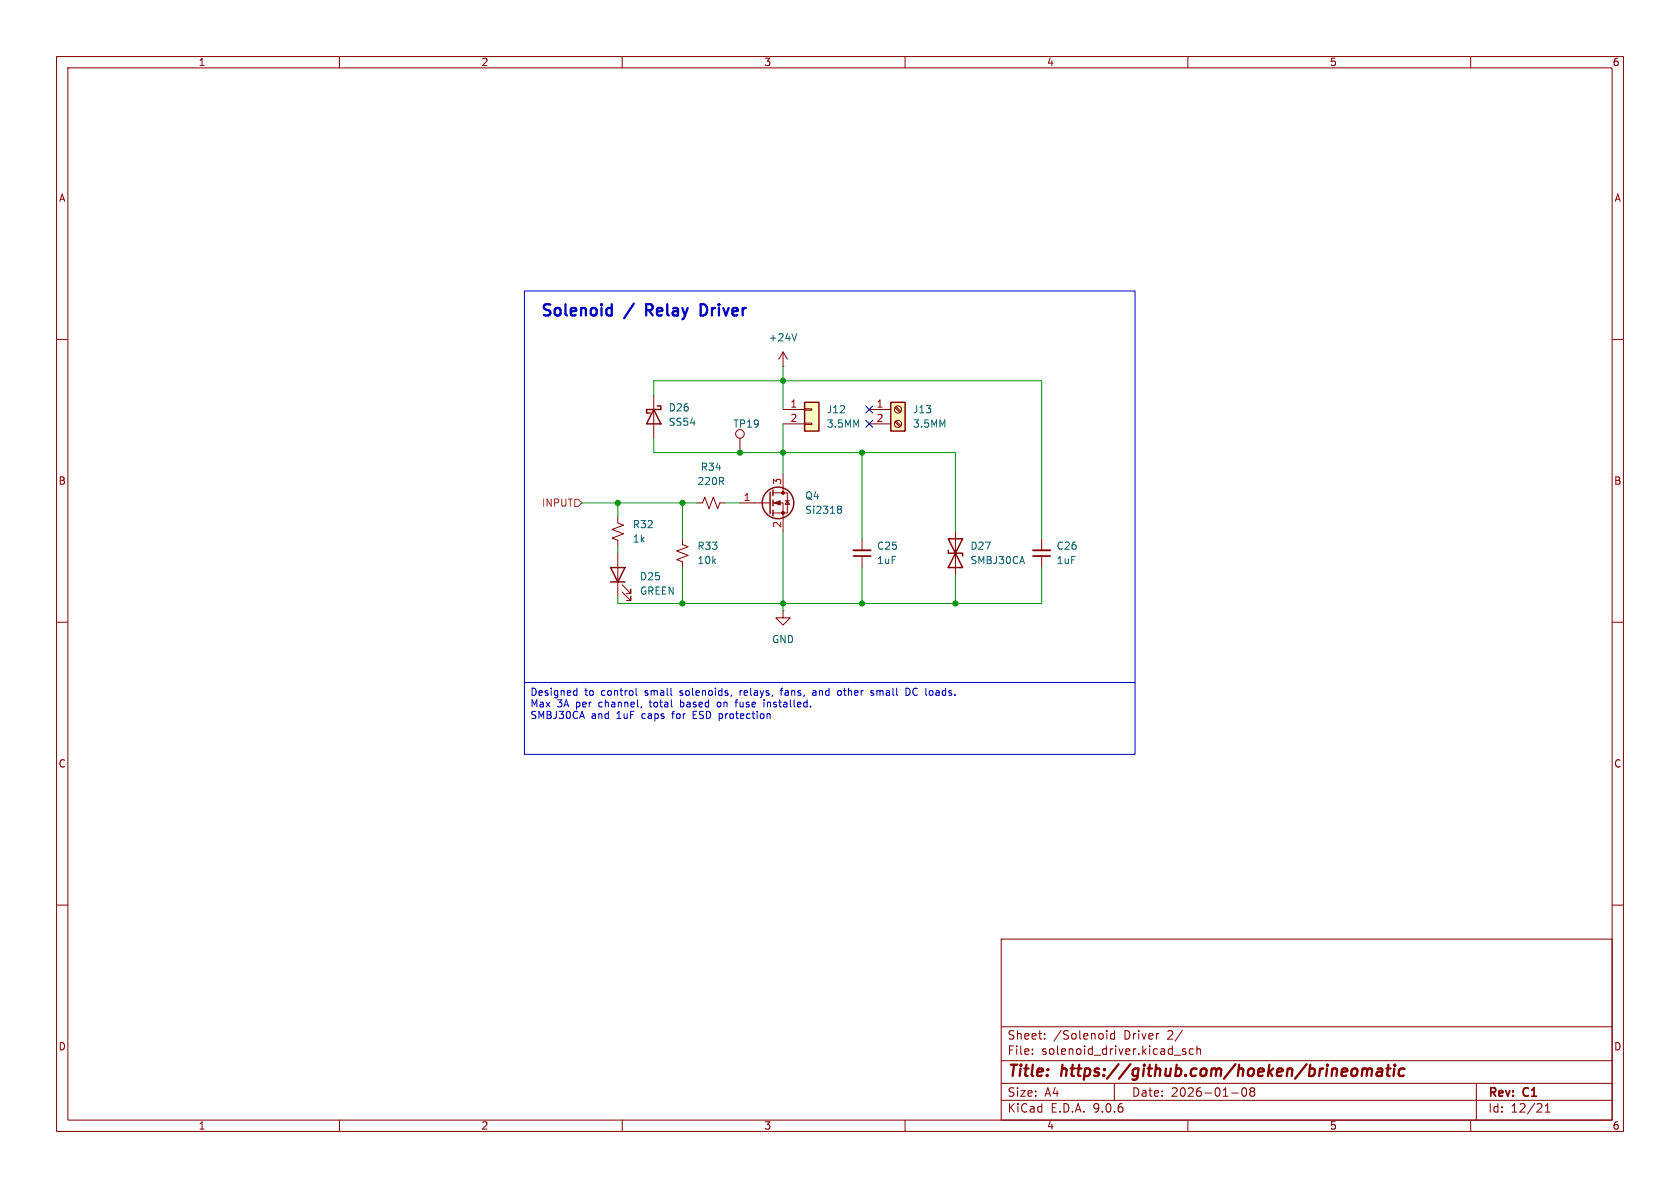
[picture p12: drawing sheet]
<svg xmlns="http://www.w3.org/2000/svg" width="297mm" height="210mm" viewBox="0 0 297 210" stroke-linecap="round" stroke-linejoin="round" font-family="sans-serif">
<g fill="none" stroke="#840000" stroke-width=".18">
<path d="M10 10h277v190h-277zM12 12h273v186h-273zM60 10v2M110 10v2M160 10v2M210 10v2M260 10v2M10 60h2M115.6 69.9v7.6M138.4 64.8h.1M138.4 62.2l-.7 1.3M138.4 62.2l.8 1.3"/>
<path d="M138.4 62.2v2.6M285 60h2M123.2 88.9h1l.4-1 .7 2 .8-2 .8 2 .4-1h1M130.8 88.9h5.3M136.7 87.1h2.5v3.6h-2.5M136.7 88.9h1.7v5.1M138.4 83.8v3.3M138.8 88.5h.8M139.2 88.5l.4 .7h-.8zM152.4 95.3v2M152.4 98.3v2M10 110h2"/>
<path d="M138.4 108v1.2h1.3l-1.3 1.3-1.2-1.3h1.2M138.4 108h.1M285 110h2M10 160h2M177 166h108v32h-108zM285 160h2M60 198v2M110 198v2M160 198v2M177 194.5h108M177 191.5h108M177 187.5h108"/>
<path d="M177 181.5h108M182.5 186.3v.1M182.5 185.5v.1M184.7 183.6v.1M184.7 182.8v.1M195.7 182.2v.1M195.7 182.7v1M197 191.5v3M197 182.2v1.5M197 182.8l-.4-.1-.3 .3v.4l.2 .2h.5M207.6 186.5h1.1M209.6 185.5l-.4-.1-.2 .2 .1 .2 .5 .2v.3h-.6"/>
<path d="M210 198v2M211 185.5l-.5-.1-.3 .3v.4l.2 .2h.6M211.6 185.5l.2-.1 .4 .1v.9M211.6 184.9v1.5M217.7 193.2h1.2M219.7 192.4a.81 .81 0 0 0 .3 1.4l.2-.1 .2-.5-.2-.8M221 192.4v.3l.2 .2M221.2 192.9l-.2 .3v.5l.2 .1 .5-.1 .1-.2-.1-.4-.2-.2M221.2 192.9h.3M221.7 192.4l.1 .3-.3 .2M260 198v2M261 191.5v6.5"/>
<path d="M273.2 196.6h.8M273.2 195.5l.4-.4v1.5"/>
</g>
<g fill="none" stroke="#840000" stroke-width=".4">
<path d="M240.9 189.1a.49 .49 0 0 1 .8 .1M240.9 188.9l-.2 1.3M241.7 189.2a.5 .5 0 0 1 .8-.2l-.1 1.2M241.7 189.2l-.1 1M243.6 189l.2-.1 .5 .1v1.2M244.4 189.4h-.7a.4 .4 0 0 0-.4 .4 .4 .4 0 0 0 .3 .4l.7-.1M245.1 188.9h.7M245.5 188.2l-.3 1.7 .1 .2 .4 .1M246.5 188.9l-.2 1.3M246.6 188.2v.2M246.6 188.2l-.1 .1 .1 .1M246.6 188.2l.1 .1-.1 .1"/>
<path d="M248.3 189a.66 .66 0 0 0-1 .3v.5l.1 .3 .2 .1 .6-.1"/>
</g>
<g fill="none" stroke="#840000" stroke-width=".25">
<path d="M115.6 72.4l1.2 2.5h-2.5zM116.2 71.8h.6v.6h-2.5v.6h.6M136.1 87v3.8M136.7 86.6v1M136.7 88.4v1M136.7 90.2v1"/>
<circle cx="137.5" cy="88.9" r="2.79"/>
</g>
<path d="M140.8 59l-.4 1.3M148.3 89.5h.2l.3 .2-.3 .3M148.3 90h.2M148.5 90l.3 .3v.2l-.2 .2h-.3" fill="none" stroke="#006464" stroke-width=".18"/>
<g fill="#840000" stroke="#840000" stroke-width=".18">
<path d="M136.9 88.9l1-.4v.8z"/>
<circle cx="138.4" cy="87.1" r=".25"/>
<circle cx="138.4" cy="90.7" r=".25"/>
</g>
<path d="M150.9 98.3h3" fill="none" stroke="#840000" stroke-width=".3"/>
<path d="M150.9 97.3h3" fill="none" stroke="#840000" stroke-width=".33"/>
<path d="M157.5 71.1h2.5v5.1h-2.5z" fill="#ffffc2"/>
<path d="M157.5 71.1h2.5v5.1h-2.5z" fill="none" stroke="#840000" stroke-width=".25"/>
<g fill="none" stroke="#840000" stroke-width=".18">
<path d="M153.7 72.4h3.8M153.7 74.9h3.8M158.2 72.1l.9 .8M158.2 74.6l.9 .8M158.4 71.9l.9 .8M158.4 74.4l.9 .9"/>
<circle cx="158.7" cy="72.4" r=".63"/>
<circle cx="158.7" cy="74.9" r=".63"/>
</g>
<path d="M142.2 71.1h2.6v5.1h-2.6z" fill="#ffffc2"/>
<path d="M142.2 71.1h2.6v5.1h-2.6zM167.6 95.3h2.6l-2.6 5h2.6zM167.6 97.3v.5h2.6v.5M107.9 100.3h2.6l-1.3 2.6zM107.9 102.9h2.6" fill="none" stroke="#840000" stroke-width=".25"/>
<g fill="none" stroke="#840000" stroke-width=".18">
<path d="M130.8 77.5v2.5M138.4 72.4h3.8M138.4 74.9h3.8M142.2 72.3h1.3v.2h-1.3zM142.2 74.8h1.3v.3h-1.3zM109.2 91.4v1.1l1 .3-2 .8 2 .8-2 .7 1 .4v1M109.2 97.8v7.6M120.6 95.3v1l1.1 .3-2.1 .8 2.1 .8-2.1 .7 1 .4v1M168.9 94v7.6M184.1 95.3v2M184.1 98.3v2M110 104.6l1.5 1.6v-.8v.8h-.8"/>
<path d="M110 103.4l1.5 1.5v-.8v.8h-.8"/>
<circle cx="130.8" cy="76.7" r=".76"/>
</g>
<path d="M182.6 98.3h3.1" fill="none" stroke="#840000" stroke-width=".3"/>
<path d="M182.6 97.3h3.1" fill="none" stroke="#840000" stroke-width=".33"/>
<path d="M101.6 88.3h.6l.7 .6-.7 .6h-.6z" fill="none" stroke="#725600" stroke-width=".18"/>
<g fill="none" stroke="#009600" stroke-width=".18">
<path d="M115.6 77.5v2.5h53.3v14M115.6 69.9v-2.6h68.5v28M138.4 64.8v7.6M138.4 74.9v8.9M102.9 88.9h20.3M109.2 88.9v2.5M109.2 96.5v1.3M120.6 88.9v6.4M128.3 88.9h2.5M138.4 94v14M152.4 80v15.3M120.6 100.3v6.4"/>
<path d="M152.4 100.3v6.4M168.9 101.6v5.1M184.1 100.3v6.4h-74.9v-1.3"/>
</g>
<path d="M153.1 71.8l1.2 1.2M153.1 74.3l1.2 1.2M154.3 71.8l-1.2 1.2M154.3 74.3l-1.2 1.2" fill="none" stroke="#000084" stroke-width=".18"/>
<g fill="none" stroke="#0000c2" stroke-width=".18">
<path d="M92.7 51.4h108v69.3h-108zM92.7 120.7h108v12.7h-108zM101.6 122.1h.4M102 121.7v1.2M102 122.9h-.4M112.4 121.7v1l.2 .2M113.4 124.9l-.1 .3M120.3 123.7v1.3M120.3 124.9l.1 .1M122.5 126.3h.5M122.5 125.7v1.3h.7M126.9 124.2l-.1 .5 .1 .2 .3 .1"/>
<path d="M129.3 122.9l-.1 .2M129.9 124.1h.5M130.4 123.7l-.3 .2M130.8 122.1v.8M131.1 122.1l-.3 .2M135.1 124.1v.9M135.7 124.1v.9M137.9 122.1h.5M138.4 121.7l-.3 .1v1.1M143.7 122.1h.5M144.3 122.4h-.5l-.1 .2 .1 .3h.5M148.2 122.1h.3l.2 .2-.1 .6h-.4"/>
<path d="M154 122.4l.4 .2 .1 .1-.2 .2h-.4M154 122.1h.4M160.2 121.7a.64 .64 0 0 1 .7 .6 .64 .64 0 0 1-.7 .6z"/>
</g>
<path d="M108 54.4l.1 .1M108.1 53.8v2M108.1 55.7l-.1 .1M114.2 54.8h.8M115 53.8h-.8v2M124.8 54.1l-.5-.3h-.4v2h.4l.5-.3" fill="none" stroke="#0000c2" stroke-width=".4"/>
<g fill="#009600" stroke="#009600" stroke-width=".18">
<circle cx="138.4" cy="80" r=".46"/>
<circle cx="130.8" cy="80" r=".46"/>
<circle cx="138.4" cy="67.3" r=".46"/>
<circle cx="120.6" cy="88.9" r=".46"/>
<circle cx="120.6" cy="106.7" r=".46"/>
<circle cx="109.2" cy="88.9" r=".46"/>
<circle cx="152.4" cy="80" r=".46"/>
<circle cx="152.4" cy="106.7" r=".46"/>
<circle cx="168.9" cy="106.7" r=".46"/>
<circle cx="138.4" cy="106.7" r=".46"/>
</g>
<g font-size="2.8" fill="#0000c2">
<text x="95.5" y="56.5">Solenoid</text>
<text x="110.7" y="56.5">/</text>
<text x="115.1" y="56.5">Relay</text>
<text x="125.5" y="56.5">Driver</text>
</g>
<g font-size="2.8" fill="#840000">
<text x="178" y="190.9">Title:</text>
<text x="187.7" y="190.9">https://github.com/hoeken/brineomatic</text>
</g>
<g font-size="2.1" fill="#840000">
<text x="178" y="184">Sheet:</text>
<text x="186.2" y="184">/Solenoid</text>
<text x="198.7" y="184">Driver</text>
<text x="206.5" y="184">2/</text>
<text x="178" y="186.7">File:</text>
<text x="184.1" y="186.7">solenoid_driver.kicad_sch</text>
<text x="178" y="196.9">KiCad</text>
<text x="178" y="194.1">Size:</text>
<text x="184.7" y="194.1">A4</text>
<text x="185.7" y="196.9">E.D.A.</text>
<text x="193.3" y="196.9">9.0.6</text>
<text x="200" y="194.1">Date:</text>
<text x="207" y="194.1">2026-01-08</text>
<text x="263" y="194.3">Rev:</text>
<text x="263" y="196.9">Id:</text>
<text x="267.1" y="196.9">12/21</text>
<text x="269.4" y="194.3">C1</text>
</g>
<g font-size="1.8" fill="#840000">
<text x="35" y="11.9">1</text>
<text x="85" y="11.9">2</text>
<text x="135" y="11.9">3</text>
<text x="185" y="11.9">4</text>
<text x="235" y="11.9">5</text>
<text x="285" y="11.9">6</text>
<text x="10.3" y="35.9">A</text>
<text x="285.3" y="35.9">A</text>
<text x="10.3" y="85.9">B</text>
<text x="285.3" y="85.9">B</text>
<text x="10.3" y="135.9">C</text>
<text x="285.3" y="135.9">C</text>
<text x="10.3" y="185.9">D</text>
<text x="285.3" y="185.9">D</text>
<text x="35" y="199.9">1</text>
<text x="85" y="199.9">2</text>
<text x="135" y="199.9">3</text>
<text x="185" y="199.9">4</text>
<text x="235" y="199.9">5</text>
<text x="285" y="199.9">6</text>
</g>
<g font-size="1.8" fill="#006464">
<text x="135.8" y="60.6">+24V</text>
<text x="118.1" y="72.9">D26</text>
<text x="118.1" y="75.5">SS54</text>
<text x="129.5" y="75.8">TP19</text>
<text x="146.1" y="73.3">J12</text>
<text x="146.1" y="75.8">3.5MM</text>
<text x="161.3" y="73.3">J13</text>
<text x="161.3" y="75.8">3.5MM</text>
<text x="123.8" y="83.4">R34</text>
<text x="123.2" y="86">220R</text>
<text x="142.2" y="88.5">Q4</text>
<text x="111.8" y="93.6">R32</text>
<text x="142.2" y="91">Si2318</text>
<text x="111.8" y="96.1">1k</text>
<text x="123.2" y="99.9">10k</text>
<text x="123.2" y="97.4">R33</text>
<text x="154.9" y="99.9">1uF</text>
<text x="154.9" y="97.4">C25</text>
<text x="171.5" y="99.9">SMBJ30CA</text>
<text x="171.5" y="97.4">D27</text>
<text x="186.7" y="99.9">1uF</text>
<text x="186.7" y="97.4">C26</text>
<text x="113" y="105.3">GREEN</text>
<text x="113" y="102.8">D25</text>
<text x="136.4" y="113.9">GND</text>
</g>
<g font-size="1.8" fill="#a90000">
<text x="139.6" y="72.1">1</text>
<text x="139.6" y="74.7">2</text>
<text x="154.9" y="72.1">1</text>
<text x="154.9" y="74.7">2</text>
<text x="131.4" y="88.6">1</text>
<text x="138.2" y="85.8" transform="rotate(-90 138.2 85.8)">3</text>
<text x="138.2" y="93.4" transform="rotate(-90 138.2 93.4)">2</text>
</g>
<text font-size="1.8" fill="#725600" x="95.7" y="89.8">INPUT</text>
<g font-size="1.8" fill="#0000c2">
<text x="93.7" y="123.3">Designed</text>
<text x="93.7" y="125.4">Max</text>
<text x="98.5" y="125.4">3A</text>
<text x="101.9" y="125.4">per</text>
<text x="103.4" y="123.3">to</text>
<text x="106.1" y="125.4">channel,</text>
<text x="106.4" y="123.3">control</text>
<text x="114.3" y="123.3">small</text>
<text x="115.3" y="125.4">total</text>
<text x="120.7" y="123.3">solenoids,</text>
<text x="120.9" y="125.4">based</text>
<text x="127.7" y="125.4">on</text>
<text x="131.1" y="125.4">fuse</text>
<text x="131.4" y="123.3">relays,</text>
<text x="136.3" y="125.4">installed.</text>
<text x="138.9" y="123.3">fans,</text>
<text x="144.7" y="123.3">and</text>
<text x="149.4" y="123.3">other</text>
<text x="155.4" y="123.3">small</text>
<text x="161.8" y="123.3">DC loads.</text>
<text x="93.7" y="127.4">SMBJ30CA</text>
<text x="104.5" y="127.4">and</text>
<text x="109.1" y="127.4">1uF</text>
<text x="113.7" y="127.4">caps</text>
<text x="119.3" y="127.4">for</text>
<text x="123.2" y="127.4">ESD protection</text>
</g>
</svg>
